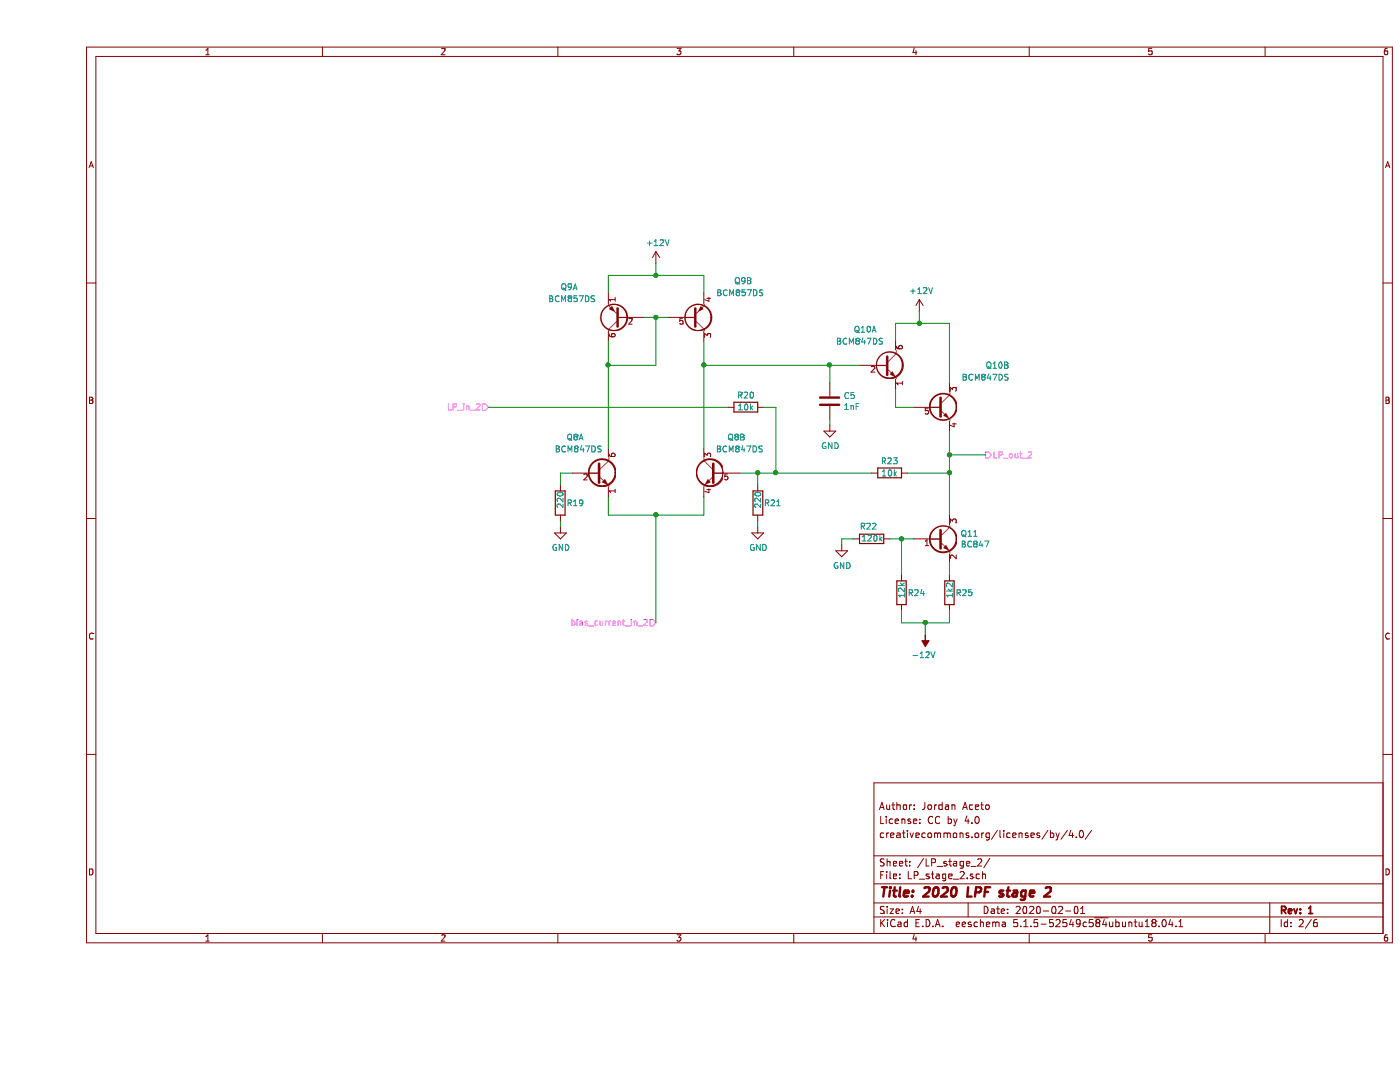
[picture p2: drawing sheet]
EESchema Schematic File Version 4
EELAYER 30 0
EELAYER END
$Descr A4 11693 8268
encoding utf-8
Sheet 2 6
Title "2020 LPF stage 2"
Date "2020-02-01"
Rev "1"
Comp ""
Comment1 "creativecommons.org/licenses/by/4.0/"
Comment2 "License: CC by 4.0"
Comment3 "Author: Jordan Aceto"
Comment4 ""
$EndDescr
$Comp
L my_parts:BCM847DS135 Q?
U 1 1
P 4650 3950
AR Path="/5E695AF9" Ref="Q?"  Part="1" 
AR Path="/5E5C8D72/5E695AF9" Ref="Q8"  Part="1" 
AR Path="/5E621D86/5E695AF9" Ref="Q?"  Part="1" 
F 0 "Q8" H 4400 4250 50  0000 L CNN
F 1 "BCM847DS" H 4300 4150 50  0000 L CNN
F 2 "haible_2040_LPF_plug_in_board:SOT457" H 4850 3875 50  0001 L CIN
F 3 "" H 4650 3950 50  0001 L CNN
	1    4650 3950
	1    0    0    -1  
$EndComp
$Comp
L my_parts:BCM857DS Q?
U 1 1
P 4850 2650
AR Path="/5E695AFA" Ref="Q?"  Part="1" 
AR Path="/5E5C8D72/5E695AFA" Ref="Q9"  Part="1" 
AR Path="/5E621D86/5E695AFA" Ref="Q?"  Part="1" 
F 0 "Q9" H 5200 2400 50  0000 L CNN
F 1 "BCM857DS" H 5050 2500 50  0000 L CNN
F 2 "haible_2040_LPF_plug_in_board:SOT457" H 5050 2750 50  0001 C CNN
F 3 "~" H 4850 2650 50  0001 C CNN
	1    4850 2650
	-1   0    0    1   
$EndComp
$Comp
L my_parts:BCM857DS Q?
U 2 1
P 5450 2650
AR Path="/5E695AFB" Ref="Q?"  Part="2" 
AR Path="/5E5C8D72/5E695AFB" Ref="Q9"  Part="2" 
AR Path="/5E621D86/5E695AFB" Ref="Q?"  Part="2" 
F 0 "Q9" H 5800 2350 50  0000 L CNN
F 1 "BCM857DS" H 5650 2450 50  0000 L CNN
F 2 "haible_2040_LPF_plug_in_board:SOT457" H 5650 2750 50  0001 C CNN
F 3 "~" H 5450 2650 50  0001 C CNN
	2    5450 2650
	1    0    0    1   
$EndComp
Wire Wire Line
	4750 2450 4750 2300
Wire Wire Line
	4750 2300 5150 2300
Wire Wire Line
	5550 2300 5550 2450
Wire Wire Line
	5050 2650 5150 2650
Wire Wire Line
	4750 2850 4750 3050
Wire Wire Line
	4750 3050 5150 3050
Wire Wire Line
	5150 3050 5150 2650
Connection ~ 5150 2650
Wire Wire Line
	5150 2650 5250 2650
Wire Wire Line
	4750 3750 4750 3050
Connection ~ 4750 3050
Wire Wire Line
	5550 3750 5550 3050
$Comp
L Device:R R?
U 1 1
P 4350 4200
AR Path="/5E37F285" Ref="R?"  Part="1" 
AR Path="/5E5C8D72/5E37F285" Ref="R19"  Part="1" 
AR Path="/5E621D86/5E37F285" Ref="R?"  Part="1" 
F 0 "R19" H 4400 4200 50  0000 L CNN
F 1 "220" V 4350 4150 50  0000 L CNN
F 2 "Resistor_SMD:R_0805_2012Metric_Pad1.15x1.40mm_HandSolder" V 4280 4200 50  0001 C CNN
F 3 "~" H 4350 4200 50  0001 C CNN
	1    4350 4200
	1    0    0    -1  
$EndComp
$Comp
L Device:R R?
U 1 1
P 6000 4200
AR Path="/5E37F286" Ref="R?"  Part="1" 
AR Path="/5E5C8D72/5E37F286" Ref="R21"  Part="1" 
AR Path="/5E621D86/5E37F286" Ref="R?"  Part="1" 
F 0 "R21" H 6050 4200 50  0000 L CNN
F 1 "220" V 6000 4150 50  0000 L CNN
F 2 "Resistor_SMD:R_0805_2012Metric_Pad1.15x1.40mm_HandSolder" V 5930 4200 50  0001 C CNN
F 3 "~" H 6000 4200 50  0001 C CNN
	1    6000 4200
	1    0    0    -1  
$EndComp
Wire Wire Line
	4450 3950 4350 3950
Wire Wire Line
	4350 3950 4350 4050
Wire Wire Line
	5850 3950 6000 3950
Wire Wire Line
	5550 4150 5550 4300
Wire Wire Line
	5550 4300 5150 4300
Wire Wire Line
	4750 4300 4750 4150
$Comp
L power:GND #PWR?
U 1 1
P 4350 4400
AR Path="/5E60C610" Ref="#PWR?"  Part="1" 
AR Path="/5E5C8D72/5E60C610" Ref="#PWR0112"  Part="1" 
AR Path="/5E621D86/5E60C610" Ref="#PWR?"  Part="1" 
F 0 "#PWR0112" H 4350 4150 50  0001 C CNN
F 1 "GND" H 4355 4227 50  0000 C CNN
F 2 "" H 4350 4400 50  0001 C CNN
F 3 "" H 4350 4400 50  0001 C CNN
	1    4350 4400
	1    0    0    -1  
$EndComp
Wire Wire Line
	4350 4400 4350 4350
$Comp
L power:GND #PWR?
U 1 1
P 6000 4400
AR Path="/5E695AFF" Ref="#PWR?"  Part="1" 
AR Path="/5E5C8D72/5E695AFF" Ref="#PWR0113"  Part="1" 
AR Path="/5E621D86/5E695AFF" Ref="#PWR?"  Part="1" 
F 0 "#PWR0113" H 6000 4150 50  0001 C CNN
F 1 "GND" H 6005 4227 50  0000 C CNN
F 2 "" H 6000 4400 50  0001 C CNN
F 3 "" H 6000 4400 50  0001 C CNN
	1    6000 4400
	1    0    0    -1  
$EndComp
Wire Wire Line
	6000 4400 6000 4350
$Comp
L my_parts:BCM847DS135 Q?
U 1 1
P 7050 3050
AR Path="/5E60C61E" Ref="Q?"  Part="1" 
AR Path="/5E5C8D72/5E60C61E" Ref="Q10"  Part="1" 
AR Path="/5E621D86/5E60C61E" Ref="Q?"  Part="1" 
F 0 "Q10" H 6800 3350 50  0000 L CNN
F 1 "BCM847DS" H 6650 3250 50  0000 L CNN
F 2 "haible_2040_LPF_plug_in_board:SOT457" H 7250 2975 50  0001 L CIN
F 3 "" H 7050 3050 50  0001 L CNN
	1    7050 3050
	1    0    0    -1  
$EndComp
$Comp
L my_parts:BCM847DS135 Q?
U 2 1
P 7500 3400
AR Path="/5E695B01" Ref="Q?"  Part="2" 
AR Path="/5E5C8D72/5E695B01" Ref="Q10"  Part="2" 
AR Path="/5E621D86/5E695B01" Ref="Q?"  Part="2" 
F 0 "Q10" H 7900 3750 50  0000 L CNN
F 1 "BCM847DS" H 7700 3650 50  0000 L CNN
F 2 "haible_2040_LPF_plug_in_board:SOT457" H 7700 3325 50  0001 L CIN
F 3 "" H 7500 3400 50  0001 L CNN
	2    7500 3400
	1    0    0    -1  
$EndComp
Wire Wire Line
	7300 3400 7150 3400
Wire Wire Line
	7150 3400 7150 3250
Wire Wire Line
	7150 2850 7150 2700
Wire Wire Line
	7150 2700 7350 2700
Wire Wire Line
	7600 2700 7600 3200
Wire Wire Line
	5550 3050 6600 3050
Connection ~ 5550 3050
Wire Wire Line
	5550 3050 5550 2850
$Comp
L Device:C C?
U 1 1
P 6600 3350
AR Path="/5E695B02" Ref="C?"  Part="1" 
AR Path="/5E5C8D72/5E695B02" Ref="C5"  Part="1" 
AR Path="/5E621D86/5E695B02" Ref="C?"  Part="1" 
F 0 "C5" H 6715 3396 50  0000 L CNN
F 1 "1nF" H 6715 3305 50  0000 L CNN
F 2 "Capacitor_SMD:C_0805_2012Metric_Pad1.15x1.40mm_HandSolder" H 6638 3200 50  0001 C CNN
F 3 "~" H 6600 3350 50  0001 C CNN
	1    6600 3350
	1    0    0    -1  
$EndComp
Wire Wire Line
	6600 3200 6600 3050
Connection ~ 6600 3050
Wire Wire Line
	6600 3050 6850 3050
$Comp
L power:GND #PWR?
U 1 1
P 6600 3550
AR Path="/5E695B03" Ref="#PWR?"  Part="1" 
AR Path="/5E5C8D72/5E695B03" Ref="#PWR0114"  Part="1" 
AR Path="/5E621D86/5E695B03" Ref="#PWR?"  Part="1" 
F 0 "#PWR0114" H 6600 3300 50  0001 C CNN
F 1 "GND" H 6605 3377 50  0000 C CNN
F 2 "" H 6600 3550 50  0001 C CNN
F 3 "" H 6600 3550 50  0001 C CNN
	1    6600 3550
	1    0    0    -1  
$EndComp
Wire Wire Line
	6600 3550 6600 3500
$Comp
L Device:R R?
U 1 1
P 7100 3950
AR Path="/5E60C642" Ref="R?"  Part="1" 
AR Path="/5E5C8D72/5E60C642" Ref="R23"  Part="1" 
AR Path="/5E621D86/5E60C642" Ref="R?"  Part="1" 
F 0 "R23" V 7000 3950 50  0000 C CNN
F 1 "10k" V 7100 3950 50  0000 C CNN
F 2 "Resistor_SMD:R_0805_2012Metric_Pad1.15x1.40mm_HandSolder" V 7030 3950 50  0001 C CNN
F 3 "~" H 7100 3950 50  0001 C CNN
	1    7100 3950
	0    1    1    0   
$EndComp
Wire Wire Line
	6950 3950 6150 3950
Connection ~ 6000 3950
Wire Wire Line
	7250 3950 7600 3950
Wire Wire Line
	7600 3950 7600 3800
Wire Wire Line
	6000 3950 6000 4050
$Comp
L Device:R R?
U 1 1
P 5900 3400
AR Path="/5E60C64D" Ref="R?"  Part="1" 
AR Path="/5E5C8D72/5E60C64D" Ref="R20"  Part="1" 
AR Path="/5E621D86/5E60C64D" Ref="R?"  Part="1" 
F 0 "R20" V 5800 3400 50  0000 C CNN
F 1 "10k" V 5900 3400 50  0000 C CNN
F 2 "Resistor_SMD:R_0805_2012Metric_Pad1.15x1.40mm_HandSolder" V 5830 3400 50  0001 C CNN
F 3 "~" H 5900 3400 50  0001 C CNN
	1    5900 3400
	0    1    1    0   
$EndComp
Wire Wire Line
	6050 3400 6150 3400
Wire Wire Line
	6150 3400 6150 3950
Connection ~ 6150 3950
Wire Wire Line
	6150 3950 6000 3950
$Comp
L power:+12V #PWR?
U 1 1
P 5150 2200
AR Path="/5E60C657" Ref="#PWR?"  Part="1" 
AR Path="/5E5C8D72/5E60C657" Ref="#PWR0115"  Part="1" 
AR Path="/5E621D86/5E60C657" Ref="#PWR?"  Part="1" 
F 0 "#PWR0115" H 5150 2050 50  0001 C CNN
F 1 "+12V" H 5165 2373 50  0000 C CNN
F 2 "" H 5150 2200 50  0001 C CNN
F 3 "" H 5150 2200 50  0001 C CNN
	1    5150 2200
	1    0    0    -1  
$EndComp
Wire Wire Line
	5150 2200 5150 2300
Connection ~ 5150 2300
Wire Wire Line
	5150 2300 5550 2300
$Comp
L power:+12V #PWR?
U 1 1
P 7350 2600
AR Path="/5E37F290" Ref="#PWR?"  Part="1" 
AR Path="/5E5C8D72/5E37F290" Ref="#PWR0116"  Part="1" 
AR Path="/5E621D86/5E37F290" Ref="#PWR?"  Part="1" 
F 0 "#PWR0116" H 7350 2450 50  0001 C CNN
F 1 "+12V" H 7365 2773 50  0000 C CNN
F 2 "" H 7350 2600 50  0001 C CNN
F 3 "" H 7350 2600 50  0001 C CNN
	1    7350 2600
	1    0    0    -1  
$EndComp
Wire Wire Line
	7350 2600 7350 2700
Connection ~ 7350 2700
Wire Wire Line
	7350 2700 7600 2700
Wire Wire Line
	7600 4300 7600 3950
Connection ~ 7600 3950
Connection ~ 5150 4300
Wire Wire Line
	5150 4300 4750 4300
Wire Wire Line
	7600 3800 7900 3800
Connection ~ 7600 3800
Wire Wire Line
	7600 3800 7600 3600
Wire Wire Line
	5150 4300 5150 5200
$Comp
L Device:R R?
U 1 1
P 7200 4950
AR Path="/5E60C674" Ref="R?"  Part="1" 
AR Path="/5E5C8D72/5E60C674" Ref="R24"  Part="1" 
AR Path="/5E621D86/5E60C674" Ref="R?"  Part="1" 
F 0 "R24" H 7250 4950 50  0000 L CNN
F 1 "12k" V 7200 4900 50  0000 L CNN
F 2 "Resistor_SMD:R_0805_2012Metric_Pad1.15x1.40mm_HandSolder" V 7130 4950 50  0001 C CNN
F 3 "~" H 7200 4950 50  0001 C CNN
	1    7200 4950
	1    0    0    -1  
$EndComp
$Comp
L Device:R R?
U 1 1
P 7600 4950
AR Path="/5E37F292" Ref="R?"  Part="1" 
AR Path="/5E5C8D72/5E37F292" Ref="R25"  Part="1" 
AR Path="/5E621D86/5E37F292" Ref="R?"  Part="1" 
F 0 "R25" H 7650 4950 50  0000 L CNN
F 1 "1k2" V 7600 4900 50  0000 L CNN
F 2 "Resistor_SMD:R_0805_2012Metric_Pad1.15x1.40mm_HandSolder" V 7530 4950 50  0001 C CNN
F 3 "~" H 7600 4950 50  0001 C CNN
	1    7600 4950
	1    0    0    -1  
$EndComp
$Comp
L Device:R R?
U 1 1
P 6950 4500
AR Path="/5E60C680" Ref="R?"  Part="1" 
AR Path="/5E5C8D72/5E60C680" Ref="R22"  Part="1" 
AR Path="/5E621D86/5E60C680" Ref="R?"  Part="1" 
F 0 "R22" V 7050 4450 50  0000 L CNN
F 1 "120k" V 6950 4400 50  0000 L CNN
F 2 "Resistor_SMD:R_0805_2012Metric_Pad1.15x1.40mm_HandSolder" V 6880 4500 50  0001 C CNN
F 3 "~" H 6950 4500 50  0001 C CNN
	1    6950 4500
	0    -1   -1   0   
$EndComp
Wire Wire Line
	7300 4500 7200 4500
Wire Wire Line
	7200 4500 7200 4800
Connection ~ 7200 4500
Wire Wire Line
	7200 4500 7100 4500
Wire Wire Line
	7600 4700 7600 4800
$Comp
L power:GND #PWR?
U 1 1
P 6700 4550
AR Path="/5E695B0B" Ref="#PWR?"  Part="1" 
AR Path="/5E5C8D72/5E695B0B" Ref="#PWR0117"  Part="1" 
AR Path="/5E621D86/5E695B0B" Ref="#PWR?"  Part="1" 
F 0 "#PWR0117" H 6700 4300 50  0001 C CNN
F 1 "GND" H 6705 4377 50  0000 C CNN
F 2 "" H 6700 4550 50  0001 C CNN
F 3 "" H 6700 4550 50  0001 C CNN
	1    6700 4550
	1    0    0    -1  
$EndComp
Wire Wire Line
	6700 4550 6700 4500
Wire Wire Line
	6700 4500 6800 4500
Wire Wire Line
	7600 5100 7600 5200
Wire Wire Line
	7600 5200 7400 5200
Wire Wire Line
	7200 5200 7200 5100
$Comp
L power:-12V #PWR?
U 1 1
P 7400 5300
AR Path="/5E695B0C" Ref="#PWR?"  Part="1" 
AR Path="/5E5C8D72/5E695B0C" Ref="#PWR0118"  Part="1" 
AR Path="/5E621D86/5E695B0C" Ref="#PWR?"  Part="1" 
F 0 "#PWR0118" H 7400 5400 50  0001 C CNN
F 1 "-12V" H 7415 5473 50  0000 C CNN
F 2 "" H 7400 5300 50  0001 C CNN
F 3 "" H 7400 5300 50  0001 C CNN
	1    7400 5300
	-1   0    0    1   
$EndComp
Wire Wire Line
	7400 5300 7400 5200
Connection ~ 7400 5200
Wire Wire Line
	7400 5200 7200 5200
$Comp
L Transistor_BJT:BC847 Q?
U 1 1
P 7500 4500
AR Path="/5E695B0D" Ref="Q?"  Part="1" 
AR Path="/5E5C8D72/5E695B0D" Ref="Q11"  Part="1" 
AR Path="/5E621D86/5E695B0D" Ref="Q?"  Part="1" 
F 0 "Q11" H 7691 4546 50  0000 L CNN
F 1 "BC847" H 7691 4455 50  0000 L CNN
F 2 "Package_TO_SOT_SMD:SOT-23_Handsoldering" H 7700 4425 50  0001 L CIN
F 3 "http://www.infineon.com/dgdl/Infineon-BC847SERIES_BC848SERIES_BC849SERIES_BC850SERIES-DS-v01_01-en.pdf?fileId=db3a304314dca389011541d4630a1657" H 7500 4500 50  0001 L CNN
	1    7500 4500
	1    0    0    -1  
$EndComp
$Comp
L my_parts:BCM847DS135 Q?
U 2 1
P 5650 3950
AR Path="/5E60C6A5" Ref="Q?"  Part="2" 
AR Path="/5E5C8D72/5E60C6A5" Ref="Q8"  Part="2" 
AR Path="/5E621D86/5E60C6A5" Ref="Q?"  Part="2" 
F 0 "Q8" H 5400 4250 50  0000 L CNN
F 1 "BCM847DS" H 5250 4150 50  0000 L CNN
F 2 "haible_2040_LPF_plug_in_board:SOT457" H 5850 3875 50  0001 L CIN
F 3 "" H 5650 3950 50  0001 L CNN
	2    5650 3950
	-1   0    0    -1  
$EndComp
Text HLabel 3750 3400 0    50   Input ~ 0
LP_in_2
Wire Wire Line
	3750 3400 5750 3400
Text HLabel 7900 3800 2    50   Output ~ 0
LP_out_2
Text HLabel 5150 5200 0    50   Input ~ 0
bias_current_in_2
$EndSCHEMATC
